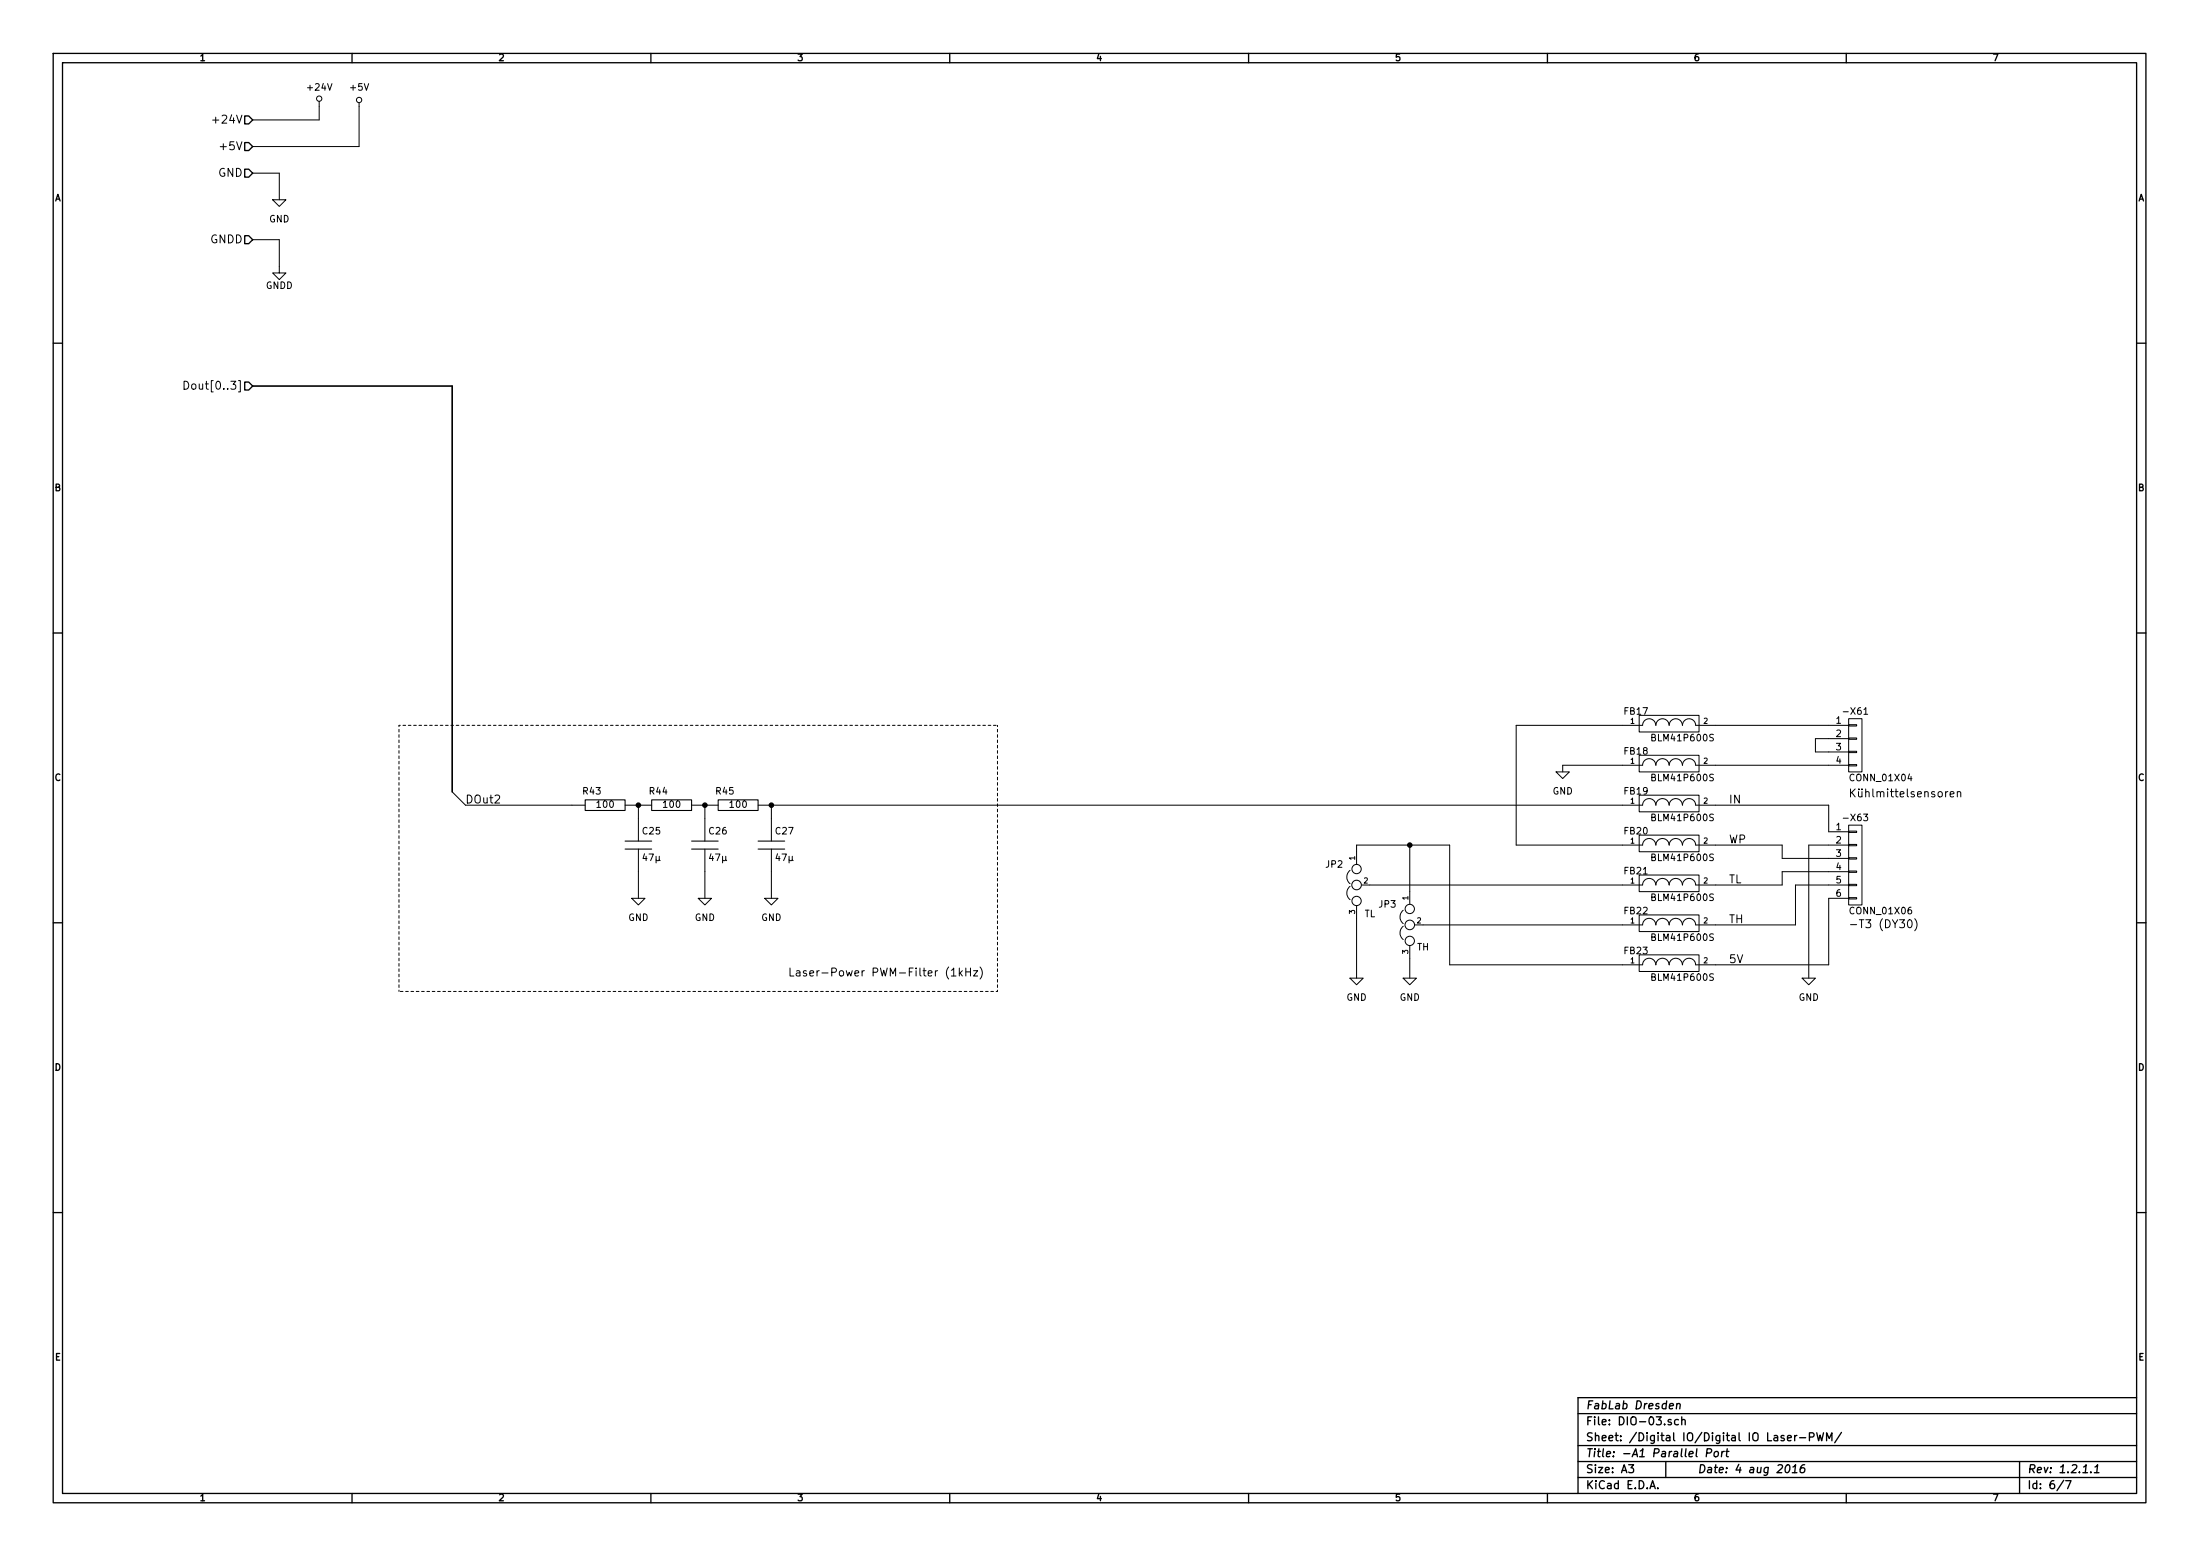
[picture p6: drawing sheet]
<svg xmlns="http://www.w3.org/2000/svg" width="420mm" height="297mm" viewBox="0 0 420 297" stroke-linecap="round" stroke-linejoin="round" font-family="sans-serif">
<g fill="none" stroke="#000" stroke-width=".25">
<path d="M10.2 10.2h399.6v276.7h-399.6zM11.9 12h396.2v273.1h-396.2zM67.2 10.2v1.8M124.3 10.2v1.8M181.4 10.2v1.8M238.5 10.2v1.8M295.5 10.2v1.8M352.6 10.2v1.8M46.7 22.1h.8l.8 .8-.8 .8h-.8zM46.7 27.2h.8l.8 .8-.8 .7h-.8zM46.7 32.3h.8l.8 .8-.8 .7h-.8zM46.7 45h.8l.8 .8-.8 .7h-.8z"/>
<path d="M10.2 65.5h1.7M46.7 72.9h.8l.8 .8-.8 .8h-.8zM408.1 65.5h1.7M10.2 120.8h1.7M408.1 120.8h1.7M10.2 176.2h1.7M408.1 176.2h1.7M10.2 231.5h1.7M408.1 231.5h1.7M301.4 269.9h106.7M301.4 276h106.7M301.4 279h106.7"/>
<path d="M311 279.6h1l-.5 .6 .4 .2v.6l-.2 .1-.7-.1M318.1 279v3.1M318.8 268.4l.8-.1-.1-.3h-.6l-.1 .7 .2 .2h.4M319.2 271.1l-.4-.1-.2 .2v.2l.6 .2v.3h-.6M320.2 268.1l.3-.2 .3 .1v.9M320.3 267.9l-.2 1M320.5 271.1l-.4-.1-.3 .3 .1 .6 .2 .1 .4-.1M321.2 271.1h.1a.36 .36 0 0 1 .5 .1v.8M321.2 270.5v1.5M325.9 277.4l.8-.1 .2-.2-.1-.4-.2-.1h-.6l-.1 1.5M327.5 277.2l.2-.1 .4 .1v.6l-.3 .3-.4-.1zM328.9 277.1l-.1 1"/>
<path d="M329.3 277.1l-.3 .1-.2 .2M329.6 277.1h.6M329.9 276.6l-.2 1.3 .4 .2M341.2 279.8l.3-.2a.88 .88 0 0 1-.3 1.5l-.2-.1-.1-.4zM341.4 274.5l.7-.1-.1-.3-.4-.1-.2 .3 .1 .7h.5M342.7 274v1M343.2 274l-.3 .1-.2 .2M343.7 274.5h1.2M344.7 279.6l-.5 .1a1.18 1.18 0 0 0-.3 1.4h.4l.3-.1 .1-.5-.3-.3h-.3l-.3 .3M345.6 274.3h.7l.2-.3-.1-.3-.2-.2h-.6v1.5M347 273.5l.3 1.5 .3-1 .3 1 .4-1.5M348.8 275v-1.5l.6 1.1 .5-1.1v1.5"/>
<path d="M351.7 273.4l-1.3 2M385.7 279v6.1M408.1 266.8h-106.7v18.3M67.2 285.1v1.8M124.3 285.1v1.8M181.4 285.1v1.8M238.5 285.1v1.8M295.5 285.1v1.8M301.4 282.1h106.7M315.1 284.2l.5-1.5 .5 1.5M315.2 283.8h.8M316.6 284.1v.1"/>
<path d="M342.3 281.1h.9M342.4 280l.5-.4-.2 1.5M352.6 285.1v1.8M394.1 282.6l-1.3 2M394.5 282.7h1l-.6 1.5M399.3 281v.1M400 281.1h.9M400.1 280l.5-.4-.2 1.5"/>
</g>
<g fill="none" stroke="#000" stroke-width=".19">
<path d="M61 19.3v3.6h-12.7M68.6 19.6v8.4h-20.3M40.6 22.9h1.2M48.3 33.1h5v5M52.1 38.1h2.5l-1.3 1.3zM48.3 45.8h5v6.3h1.3l-1.3 1.3-1.2-1.3h1.2M35.2 72.8a.77 .77 0 0 1 .8 .7 .77 .77 0 0 1-.8 .8zM313.1 136.6h11.4v3.1h-11.4zM313.7 138.5h-24.1v22.8h24.1M313.7 138.5a1.26 1.26 0 0 1 1.3-1.3 1.26 1.26 0 0 1 1.2 1.3M316.3 138.5a1.26 1.26 0 0 1 1.2-1.3 1.26 1.26 0 0 1 1.3 1.3M318.8 138.5a1.26 1.26 0 0 1 1.3-1.3 1.26 1.26 0 0 1 1.2 1.3 1.27 1.27 0 0 1 1.3-1.3 1.27 1.27 0 0 1 1.2 1.3h29.3"/>
<path d="M353.1 138.3h1.5v.3h-1.5zM353.1 137.2h2.5v10.2h-2.5zM356 136.4h.7M86.4 151.2l2.5 2.5h22.9M119.4 153.7h5.1M121.9 153.7v6.9M132.1 153.7h5.1M134.6 153.7v6.9M144.8 153.7h168.9M147.3 153.7v6.9M297.2 147.4h2.5l-1.3 1.2zM313.1 144.2h11.4v3.2h-11.4z"/>
<path d="M313.1 151.8h11.4v3.2h-11.4zM313.1 159.4h11.4v3.2h-11.4zM313.7 146.1h-15.3v1.3M313.7 146.1a1.26 1.26 0 0 1 1.3-1.3 1.26 1.26 0 0 1 1.2 1.3M313.7 153.7a1.26 1.26 0 0 1 1.3-1.3 1.26 1.26 0 0 1 1.2 1.3M316.3 146.1a1.26 1.26 0 0 1 1.2-1.3 1.26 1.26 0 0 1 1.3 1.3M316.3 153.7a1.26 1.26 0 0 1 1.2-1.3 1.26 1.26 0 0 1 1.3 1.3M318.8 146.1a1.26 1.26 0 0 1 1.3-1.3 1.26 1.26 0 0 1 1.2 1.3 1.27 1.27 0 0 1 1.3-1.3 1.27 1.27 0 0 1 1.2 1.3h29.3M318.8 153.7a1.26 1.26 0 0 1 1.3-1.3 1.26 1.26 0 0 1 1.2 1.3 1.27 1.27 0 0 1 1.3-1.3 1.27 1.27 0 0 1 1.2 1.3h25.4v5.1h3.9M327.2 140.2h-.5l-.1 .1v.4l.6 .3v.2l-.2 .2h-.5M327.2 147.9l-.5-.1-.1 .1v.4l.6 .3v.2l-.2 .3-.5-.1M327.2 155.5l-.5-.1-.1 .1v.5l.6 .2v.2l-.2 .3-.5-.1"/>
<path d="M353.1 158.7h1.5v.2h-1.5zM353.1 157.5h2.5v15.3h-2.5zM353.1 146h1.5v.2h-1.5zM353.1 143.4h1.5v.3h-1.5zM353.1 140.9h1.5v.2h-1.5zM353.1 141h-6.4v2.5h6.4M353.4 150.6v1.5M354.3 150.6l-.9 .9M372.4 151.6l.8-.1-.1-.3-.4-.1-.3 .2 .1 .8h.6M373.8 151.3l.1-.1a.36 .36 0 0 1 .6 .1v.8M373.8 151.1v1M120.6 171.5h2.6l-1.3 1.3z"/>
<path d="M121.9 162.1v9.4M133.3 171.5h2.6l-1.3 1.3zM134.6 162.1v9.4M146 171.5h2.6l-1.3 1.3zM147.3 162.1v9.4M257.8 166.2a1.63 1.63 0 0 0 0 2.5M257.8 169.2a1.63 1.63 0 0 0 0 2.5M259.1 165v-3.7h17.8v22.9h36.8M259.1 172.9v13.8M261.6 168.9h52.1M268 173.8a1.63 1.63 0 0 0 0 2.5M268 176.8a1.63 1.63 0 0 0 0 2.6"/>
<path d="M269.2 161.3v11.3M271.8 176.6h41.9M313.1 167h11.4v3.2h-11.4zM313.1 174.7h11.4v3.1h-11.4zM313.7 161.3a1.26 1.26 0 0 1 1.3-1.2 1.26 1.26 0 0 1 1.2 1.2M313.7 168.9a1.26 1.26 0 0 1 1.3-1.2 1.26 1.26 0 0 1 1.2 1.2M313.7 176.6a1.26 1.26 0 0 1 1.3-1.3 1.26 1.26 0 0 1 1.2 1.3M316.3 161.3a1.26 1.26 0 0 1 1.2-1.2 1.26 1.26 0 0 1 1.3 1.2M316.3 168.9a1.26 1.26 0 0 1 1.2-1.2 1.26 1.26 0 0 1 1.3 1.2M316.3 176.6a1.26 1.26 0 0 1 1.2-1.3 1.26 1.26 0 0 1 1.3 1.3M318.8 161.3a1.26 1.26 0 0 1 1.3-1.2 1.26 1.26 0 0 1 1.2 1.2 1.27 1.27 0 0 1 1.3-1.2 1.27 1.27 0 0 1 1.2 1.2h16.6v2.6h12.7M327.2 163.1l-.5-.1-.1 .2v.4l.6 .2v.3l-.2 .2-.5-.1"/>
<path d="M327.2 170.7l-.5-.1-.1 .2v.4l.6 .2v.3l-.2 .2h-.5M327.2 178.3h-.5l-.1 .1v.4l.6 .3v.2l-.2 .2h-.5M353.1 171.4h1.5v.2h-1.5zM353.1 168.8h1.5v.3h-1.5zM353.1 166.3h1.5v.2h-1.5zM353.1 163.7h1.5v.3h-1.5zM353.1 161.2h1.5v.3h-1.5zM353.1 166.4h-12.7v2.5h-16.6a1.27 1.27 0 0 0-1.2-1.2 1.27 1.27 0 0 0-1.3 1.2 1.26 1.26 0 0 0-1.2-1.2 1.26 1.26 0 0 0-1.3 1.2M353.1 168.9h-10.2v7.7h-19.1a1.27 1.27 0 0 0-1.2-1.3 1.27 1.27 0 0 0-1.3 1.3 1.26 1.26 0 0 0-1.2-1.3 1.26 1.26 0 0 0-1.3 1.3M353.1 171.5h-3.9v12.7h-25.4a1.27 1.27 0 0 0-1.2-1.3 1.27 1.27 0 0 0-1.3 1.3 1.26 1.26 0 0 0-1.2-1.3 1.26 1.26 0 0 0-1.3 1.3M353.1 161.3h-7.7v25.4M353.4 176.5h1.2"/>
<path d="M365.7 175.4a1.75 1.75 0 0 1 0 2.3M150.9 184.8v1.5h.7M152.1 185.4h.6l.1 .9M152.8 185.7h-.5a.3 .3 0 0 0-.3 .3 .3 .3 0 0 0 .3 .3l.5-.1M154 185.4l-.4-.1-.2 .2 .1 .2 .5 .2v.3h-.6M154.7 185.8l.7-.1-.1-.3-.4-.1-.2 .2v.7h.6M187.2 184.6a1.75 1.75 0 0 1 0 2.3M257.8 186.7h2.5l-1.2 1.3zM268 186.7h2.5l-1.3 1.3zM269.2 180.5v6.2M313.1 182.3h11.4v3.2h-11.4zM313.7 184.2a1.26 1.26 0 0 1 1.3-1.3 1.26 1.26 0 0 1 1.2 1.3"/>
<path d="M316.3 184.2a1.26 1.26 0 0 1 1.2-1.3 1.26 1.26 0 0 1 1.3 1.3M327.2 186l-.5-.1-.1 .1v.4l.6 .3v.2l-.2 .3-.5-.1M344.2 186.7h2.5l-1.3 1.3z"/>
<circle cx="61" cy="18.8" r=".51"/>
<circle cx="68.6" cy="19.1" r=".51"/>
<circle cx="259.1" cy="172" r=".89"/>
<circle cx="259.1" cy="165.9" r=".89"/>
<circle cx="259.1" cy="168.9" r=".91"/>
<circle cx="269.2" cy="179.6" r=".89"/>
<circle cx="269.2" cy="173.5" r=".89"/>
<circle cx="269.2" cy="176.6" r=".91"/>
</g>
<path d="M111.8 152.7h7.6v2h-7.6zM124.5 152.7h7.6v2h-7.6zM137.2 152.7h7.6v2h-7.6zM119.4 162.1h5.1M119.4 160.6h5.1M132.1 162.1h5.1M132.1 160.6h5.1M144.8 162.1h5.1M144.8 160.6h5.1" fill="none" stroke="#000" stroke-width=".2"/>
<g fill="#000" stroke="#000" stroke-width=".25">
<circle cx="121.9" cy="153.7" r=".41"/>
<circle cx="134.6" cy="153.7" r=".41"/>
<circle cx="147.3" cy="153.7" r=".41"/>
<circle cx="269.2" cy="161.3" r=".41"/>
</g>
<path d="M76.2 138.5h114.3M190.5 138.5v50.8M76.2 189.3v-50.8M190.5 189.3h-114.3" fill="none" stroke="#000" stroke-width=".19" stroke-dasharray=".5" stroke-dashoffset=".3"/>
<path d="M48.3 73.7h38.1v77.5" fill="none" stroke="#000" stroke-width=".3"/>
<g font-size="2.1">
<text x="41.3" y="23.7">+24V</text>
<text x="42.5" y="28.7">+5V</text>
<text x="41.6" y="33.8">GND</text>
<text x="40.1" y="46.5">GNDD</text>
<text x="36.6" y="74.5">Dout[0..3]</text>
<text x="88.9" y="153.5">DOut2</text>
<text x="330.2" y="153.5">IN</text>
<text x="354" y="152.3">Kühlmittelsensoren</text>
<text x="330.2" y="161.1">WP</text>
<text x="330.2" y="168.7">TL</text>
<text x="330.2" y="176.3">TH</text>
<text x="354.5" y="177.3">-T3 (DY30)</text>
<text x="330.2" y="183.9">5V</text>
<text x="156.6" y="186.5">Laser-Power PWM-Filter (1kHz)</text>
<text x="302.9" y="269.1">FabLab Dresden</text>
<text x="302.9" y="272.1">File: DIO-03.sch</text>
<text x="302.9" y="275.2">Sheet: /Digital IO/Digital IO Laser-PWM/</text>
<text x="302.9" y="281.3">Size: A3</text>
<text x="302.9" y="278.2">Title: -A1 Parallel Port</text>
<text x="324.2" y="281.3">Date: 4 aug 2016</text>
<text x="387.2" y="281.3">Rev: 1.2.1.1</text>
<text x="302.9" y="284.3">KiCad E.D.A.</text>
<text x="387.2" y="284.3">Id: 6/7</text>
</g>
<g font-size="1.8">
<text x="38.2" y="11.7">1</text>
<text x="95.3" y="11.7">2</text>
<text x="152.4" y="11.7">3</text>
<text x="209.4" y="11.7">4</text>
<text x="266.5" y="11.7">5</text>
<text x="323.6" y="11.7">6</text>
<text x="380.7" y="11.7">7</text>
<text x="58.9" y="17.4">+24V</text>
<text x="67" y="17.4">+5V</text>
<text x="10.4" y="38.5">A</text>
<text x="408.3" y="38.5">A</text>
<text x="51.4" y="42.5">GND</text>
<text x="50.7" y="55.2">GNDD</text>
<text x="10.4" y="93.8">B</text>
<text x="408.3" y="93.8">B</text>
<text x="310.3" y="136.5">FB17</text>
<text x="352.5" y="136.5">-X61</text>
<text x="315.8" y="141.6">BLM41P600S</text>
<text x="350.7" y="138.2">1</text>
<text x="350.7" y="140.8">2</text>
<text x="350.7" y="143.3">3</text>
<text x="10.4" y="149.1">C</text>
<text x="310.3" y="144.1">FB18</text>
<text x="315.8" y="149.2">BLM41P600S</text>
<text x="350.7" y="145.8">4</text>
<text x="353.6" y="149.2">CONN_01X04</text>
<text x="408.3" y="149.1">C</text>
<text x="111.4" y="151.7">R43</text>
<text x="114.1" y="154.3">100</text>
<text x="124.1" y="151.7">R44</text>
<text x="126.8" y="154.3">100</text>
<text x="136.8" y="151.7">R45</text>
<text x="139.5" y="154.3">100</text>
<text x="296.5" y="151.7">GND</text>
<text x="310.3" y="151.7">FB19</text>
<text x="122.8" y="159.3">C25</text>
<text x="135.5" y="159.3">C26</text>
<text x="148.2" y="159.3">C27</text>
<text x="310.3" y="159.3">FB20</text>
<text x="315.8" y="156.8">BLM41P600S</text>
<text x="350.7" y="158.5">1</text>
<text x="350.7" y="161.1">2</text>
<text x="352.5" y="156.8">-X63</text>
<text x="122.9" y="164.4">47µ</text>
<text x="135.6" y="164.4">47µ</text>
<text x="148.3" y="164.4">47µ</text>
<text x="253.2" y="165.7">JP2</text>
<text x="310.3" y="167">FB21</text>
<text x="315.8" y="164.4">BLM41P600S</text>
<text x="350.7" y="163.6">3</text>
<text x="350.7" y="166.2">4</text>
<text x="263.4" y="173.3">JP3</text>
<text x="315.8" y="172">BLM41P600S</text>
<text x="350.7" y="168.7">5</text>
<text x="350.7" y="171.2">6</text>
<text x="120" y="175.9">GND</text>
<text x="132.7" y="175.9">GND</text>
<text x="145.4" y="175.9">GND</text>
<text x="260.6" y="175.1">TL</text>
<text x="310.3" y="174.6">FB22</text>
<text x="315.8" y="179.7">BLM41P600S</text>
<text x="353.6" y="174.6">CONN_01X06</text>
<text x="270.6" y="181.5">TH</text>
<text x="310.3" y="182.2">FB23</text>
<text x="257.1" y="191.1">GND</text>
<text x="267.3" y="191.1">GND</text>
<text x="315.8" y="187.3">BLM41P600S</text>
<text x="343.5" y="191.1">GND</text>
<text x="10.4" y="204.5">D</text>
<text x="408.3" y="204.5">D</text>
<text x="10.5" y="259.8">E</text>
<text x="408.4" y="259.8">E</text>
<text x="38.2" y="286.6">1</text>
<text x="95.3" y="286.6">2</text>
<text x="152.4" y="286.6">3</text>
<text x="209.4" y="286.6">4</text>
<text x="266.5" y="286.6">5</text>
<text x="323.6" y="286.6">6</text>
<text x="380.7" y="286.6">7</text>
</g>
<g font-size="1.4">
<text x="311.4" y="138.2">1</text>
<text x="325.4" y="138.2">2</text>
<text x="311.4" y="145.8">1</text>
<text x="325.4" y="145.8">2</text>
<text x="311.4" y="153.5">1</text>
<text x="325.4" y="153.5">2</text>
<text x="311.4" y="161.1">1</text>
<text x="325.4" y="161.1">2</text>
<text x="258.8" y="164.2" transform="rotate(-90 258.8 164.2)">1</text>
<text x="260.5" y="168.7">2</text>
<text x="269" y="171.8" transform="rotate(-90 269 171.8)">1</text>
<text x="311.4" y="168.7">1</text>
<text x="325.4" y="168.7">2</text>
<text x="258.8" y="174.5" transform="rotate(-90 258.8 174.5)">3</text>
<text x="270.6" y="176.3">2</text>
<text x="311.4" y="176.3">1</text>
<text x="325.4" y="176.3">2</text>
<text x="269" y="182.1" transform="rotate(-90 269 182.1)">3</text>
<text x="311.4" y="183.9">1</text>
<text x="325.4" y="183.9">2</text>
</g>
</svg>
